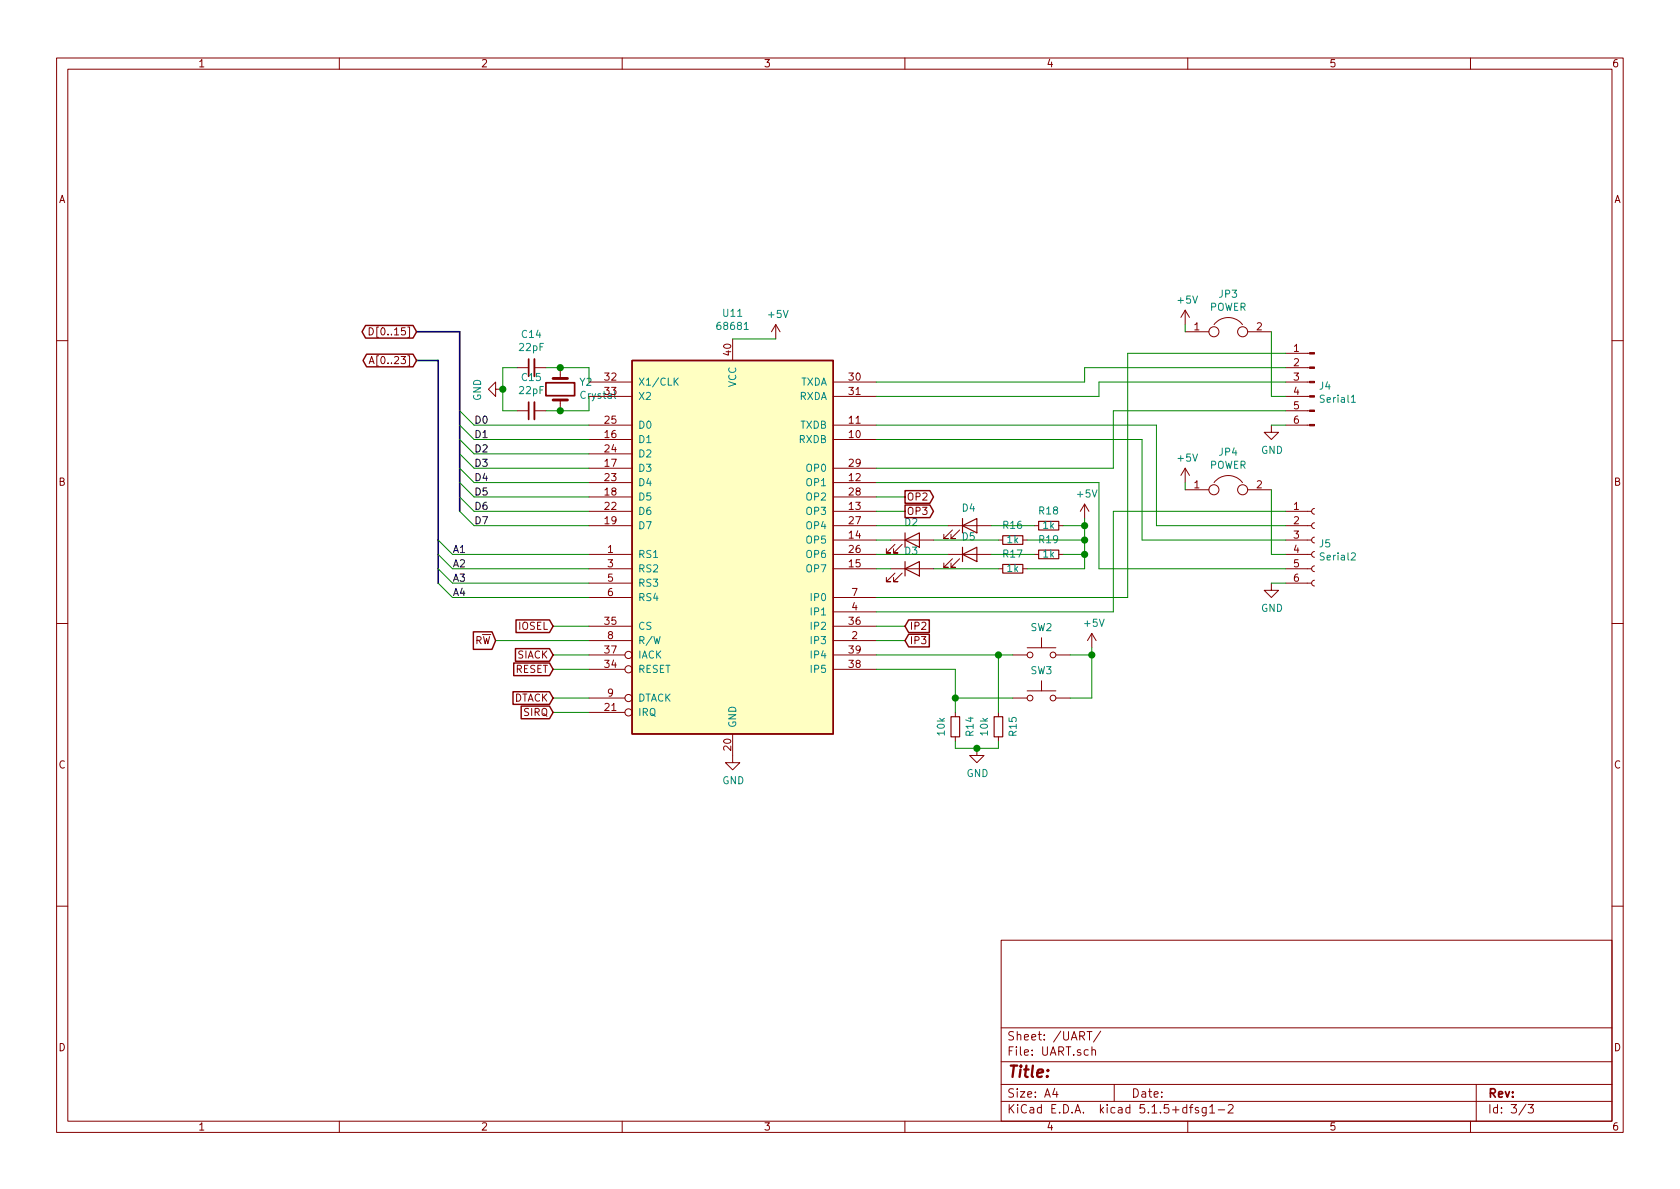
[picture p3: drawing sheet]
EESchema Schematic File Version 4
EELAYER 30 0
EELAYER END
$Descr A4 11693 8268
encoding utf-8
Sheet 3 3
Title ""
Date ""
Rev ""
Comp ""
Comment1 ""
Comment2 ""
Comment3 ""
Comment4 ""
$EndDescr
$Comp
L power:+5V #PWR034
U 1 1
P 5400 2350
F 0 "#PWR034" H 5400 2200 50  0001 C CNN
F 1 "+5V" H 5415 2523 50  0000 C CNN
F 2 "" H 5400 2350 50  0001 C CNN
F 3 "" H 5400 2350 50  0001 C CNN
	1    5400 2350
	1    0    0    -1  
$EndComp
$Comp
L power:GND #PWR033
U 1 1
P 5100 5250
F 0 "#PWR033" H 5100 5000 50  0001 C CNN
F 1 "GND" H 5105 5077 50  0000 C CNN
F 2 "" H 5100 5250 50  0001 C CNN
F 3 "" H 5100 5250 50  0001 C CNN
	1    5100 5250
	1    0    0    -1  
$EndComp
Wire Wire Line
	5100 2350 5400 2350
Text GLabel 3450 4450 0    50   Input ~ 0
R~W
Wire Wire Line
	3450 4450 4100 4450
Entry Wire Line
	3300 2950 3200 2850
Entry Wire Line
	3300 3050 3200 2950
Entry Wire Line
	3300 3150 3200 3050
Entry Wire Line
	3300 3250 3200 3150
Entry Wire Line
	3300 3350 3200 3250
Entry Wire Line
	3300 3450 3200 3350
Entry Wire Line
	3300 3550 3200 3450
Entry Wire Line
	3300 3650 3200 3550
Text Label 3300 2950 0    50   ~ 0
D0
Text Label 3300 3050 0    50   ~ 0
D1
Text Label 3300 3150 0    50   ~ 0
D2
Text Label 3300 3250 0    50   ~ 0
D3
Text Label 3300 3350 0    50   ~ 0
D4
Text Label 3300 3450 0    50   ~ 0
D5
Text Label 3300 3550 0    50   ~ 0
D6
Text Label 3300 3650 0    50   ~ 0
D7
Wire Wire Line
	4100 2950 3300 2950
Wire Wire Line
	4100 3050 3300 3050
Wire Wire Line
	4100 3150 3300 3150
Wire Wire Line
	4100 3250 3300 3250
Wire Wire Line
	4100 3350 3300 3350
Wire Wire Line
	4100 3450 3300 3450
Wire Wire Line
	4100 3550 3300 3550
Wire Wire Line
	4100 3650 3300 3650
Text GLabel 3850 4850 0    50   Input ~ 0
DTACK
Wire Wire Line
	3850 4850 4100 4850
Text GLabel 3850 4650 0    50   Input ~ 0
RESET
Wire Wire Line
	3850 4650 4100 4650
Wire Bus Line
	3200 2300 2900 2300
Text GLabel 2900 2300 0    50   3State ~ 0
D[0..15]
Text GLabel 2900 2500 0    50   3State ~ 0
A[0..23]
Wire Bus Line
	2900 2500 3050 2500
Entry Wire Line
	3150 3850 3050 3750
Entry Wire Line
	3150 3950 3050 3850
Entry Wire Line
	3150 4050 3050 3950
Entry Wire Line
	3150 4150 3050 4050
Text Label 3150 3850 0    50   ~ 0
A1
Text Label 3150 3950 0    50   ~ 0
A2
Text Label 3150 4050 0    50   ~ 0
A3
Text Label 3150 4150 0    50   ~ 0
A4
Wire Wire Line
	4100 3850 3150 3850
Wire Wire Line
	4100 3950 3150 3950
Wire Wire Line
	4100 4050 3150 4050
Wire Wire Line
	4100 4150 3150 4150
Text GLabel 3850 4350 0    50   Input ~ 0
IOSEL
Wire Wire Line
	3850 4350 4100 4350
$Comp
L Device:Crystal Y2
U 1 1
P 3900 2700
F 0 "Y2" V 3946 2569 50  0000 R CNN
F 1 "Crystal" V 3855 2569 50  0000 R CNN
F 2 "Crystal:Crystal_HC49-4H_Vertical" H 3900 2700 50  0001 C CNN
F 3 "~" H 3900 2700 50  0001 C CNN
	1    3900 2700
	0    -1   -1   0   
$EndComp
$Comp
L Device:C_Small C14
U 1 1
P 3700 2550
F 0 "C14" V 3929 2550 50  0000 C CNN
F 1 "22pF" V 3838 2550 50  0000 C CNN
F 2 "Capacitor_THT:C_Disc_D3.0mm_W2.0mm_P2.50mm" H 3700 2550 50  0001 C CNN
F 3 "~" H 3700 2550 50  0001 C CNN
	1    3700 2550
	0    -1   -1   0   
$EndComp
$Comp
L Device:C_Small C15
U 1 1
P 3700 2850
F 0 "C15" V 3929 2850 50  0000 C CNN
F 1 "22pF" V 3838 2850 50  0000 C CNN
F 2 "Capacitor_THT:C_Disc_D3.0mm_W2.0mm_P2.50mm" H 3700 2850 50  0001 C CNN
F 3 "~" H 3700 2850 50  0001 C CNN
	1    3700 2850
	0    -1   -1   0   
$EndComp
$Comp
L power:GND #PWR032
U 1 1
P 3500 2700
F 0 "#PWR032" H 3500 2450 50  0001 C CNN
F 1 "GND" H 3505 2527 50  0000 C CNN
F 2 "" H 3500 2700 50  0001 C CNN
F 3 "" H 3500 2700 50  0001 C CNN
	1    3500 2700
	0    1    1    0   
$EndComp
Wire Wire Line
	3600 2550 3500 2550
Wire Wire Line
	3500 2550 3500 2700
Wire Wire Line
	3500 2700 3500 2850
Wire Wire Line
	3500 2850 3600 2850
Connection ~ 3500 2700
Wire Wire Line
	3800 2550 3900 2550
Wire Wire Line
	3900 2550 4100 2550
Wire Wire Line
	4100 2550 4100 2650
Connection ~ 3900 2550
Wire Wire Line
	4100 2750 4100 2850
Wire Wire Line
	4100 2850 3900 2850
Wire Wire Line
	3900 2850 3800 2850
Connection ~ 3900 2850
$Comp
L Connector:Conn_01x06_Male J4
U 1 1
P 9150 2650
F 0 "J4" H 9122 2624 50  0000 R CNN
F 1 "Serial1" H 9122 2533 50  0000 R CNN
F 2 "Connector_PinHeader_2.54mm:PinHeader_1x06_P2.54mm_Horizontal" H 9150 2650 50  0001 C CNN
F 3 "~" H 9150 2650 50  0001 C CNN
	1    9150 2650
	-1   0    0    -1  
$EndComp
$Comp
L power:GND #PWR041
U 1 1
P 8850 4050
F 0 "#PWR041" H 8850 3800 50  0001 C CNN
F 1 "GND" H 8855 3877 50  0000 C CNN
F 2 "" H 8850 4050 50  0001 C CNN
F 3 "" H 8850 4050 50  0001 C CNN
	1    8850 4050
	1    0    0    -1  
$EndComp
$Comp
L power:GND #PWR040
U 1 1
P 8850 2950
F 0 "#PWR040" H 8850 2700 50  0001 C CNN
F 1 "GND" H 8855 2777 50  0000 C CNN
F 2 "" H 8850 2950 50  0001 C CNN
F 3 "" H 8850 2950 50  0001 C CNN
	1    8850 2950
	1    0    0    -1  
$EndComp
Wire Wire Line
	8950 2950 8850 2950
Wire Wire Line
	8950 4050 8850 4050
Wire Wire Line
	6100 2750 7650 2750
$Comp
L Connector:Conn_01x06_Female J5
U 1 1
P 9150 3750
F 0 "J5" H 9178 3726 50  0000 L CNN
F 1 "Serial2" H 9178 3635 50  0000 L CNN
F 2 "Connector_PinHeader_2.54mm:PinHeader_1x06_P2.54mm_Horizontal" H 9150 3750 50  0001 C CNN
F 3 "~" H 9150 3750 50  0001 C CNN
	1    9150 3750
	1    0    0    -1  
$EndComp
Wire Wire Line
	7650 2750 7650 2650
Wire Wire Line
	7850 2450 8950 2450
Wire Wire Line
	6100 2950 8050 2950
Wire Wire Line
	8050 2950 8050 3650
Wire Wire Line
	6100 3050 7950 3050
Wire Wire Line
	7950 3050 7950 3750
Wire Wire Line
	8950 3550 7750 3550
Wire Wire Line
	7750 2850 8950 2850
Text GLabel 3850 4550 0    50   Input ~ 0
SIACK
Wire Wire Line
	3850 4550 4100 4550
Text GLabel 3850 4950 0    50   Input ~ 0
SIRQ
Wire Wire Line
	3850 4950 4100 4950
$Comp
L Device:R_Small R16
U 1 1
P 7050 3750
F 0 "R16" V 7150 3750 50  0000 C CNN
F 1 "1k" V 7050 3750 50  0000 C CNN
F 2 "Resistor_THT:R_Axial_DIN0207_L6.3mm_D2.5mm_P7.62mm_Horizontal" H 7050 3750 50  0001 C CNN
F 3 "~" H 7050 3750 50  0001 C CNN
	1    7050 3750
	0    -1   -1   0   
$EndComp
$Comp
L Device:R_Small R17
U 1 1
P 7050 3950
F 0 "R17" V 7150 3950 50  0000 C CNN
F 1 "1k" V 7050 3950 50  0000 C CNN
F 2 "Resistor_THT:R_Axial_DIN0207_L6.3mm_D2.5mm_P7.62mm_Horizontal" H 7050 3950 50  0001 C CNN
F 3 "~" H 7050 3950 50  0001 C CNN
	1    7050 3950
	0    -1   -1   0   
$EndComp
$Comp
L Device:R_Small R18
U 1 1
P 7300 3650
F 0 "R18" V 7400 3650 50  0000 C CNN
F 1 "1k" V 7300 3650 50  0000 C CNN
F 2 "Resistor_THT:R_Axial_DIN0207_L6.3mm_D2.5mm_P7.62mm_Horizontal" H 7300 3650 50  0001 C CNN
F 3 "~" H 7300 3650 50  0001 C CNN
	1    7300 3650
	0    -1   -1   0   
$EndComp
$Comp
L Device:R_Small R19
U 1 1
P 7300 3850
F 0 "R19" V 7400 3850 50  0000 C CNN
F 1 "1k" V 7300 3850 50  0000 C CNN
F 2 "Resistor_THT:R_Axial_DIN0207_L6.3mm_D2.5mm_P7.62mm_Horizontal" H 7300 3850 50  0001 C CNN
F 3 "~" H 7300 3850 50  0001 C CNN
	1    7300 3850
	0    -1   -1   0   
$EndComp
$Comp
L power:+5V #PWR036
U 1 1
P 7550 3600
F 0 "#PWR036" H 7550 3450 50  0001 C CNN
F 1 "+5V" H 7565 3773 50  0000 C CNN
F 2 "" H 7550 3600 50  0001 C CNN
F 3 "" H 7550 3600 50  0001 C CNN
	1    7550 3600
	1    0    0    -1  
$EndComp
Wire Wire Line
	7550 3600 7550 3650
Wire Wire Line
	7550 3650 7400 3650
Wire Wire Line
	7550 3650 7550 3750
Wire Wire Line
	7550 3750 7150 3750
Connection ~ 7550 3650
Wire Wire Line
	7550 3750 7550 3850
Wire Wire Line
	7550 3850 7400 3850
Connection ~ 7550 3750
Wire Wire Line
	7150 3950 7550 3950
Wire Wire Line
	7550 3950 7550 3850
Connection ~ 7550 3850
Wire Wire Line
	6950 3950 6500 3950
Wire Wire Line
	6200 3950 6100 3950
Wire Wire Line
	7200 3850 6900 3850
Wire Wire Line
	6600 3850 6100 3850
Wire Wire Line
	6950 3750 6500 3750
Wire Wire Line
	6200 3750 6100 3750
Wire Wire Line
	7200 3650 6900 3650
Wire Wire Line
	6600 3650 6100 3650
Text GLabel 6300 3450 2    50   Output ~ 0
OP2
Text GLabel 6300 3550 2    50   Output ~ 0
OP3
Wire Wire Line
	6300 3550 6100 3550
Wire Wire Line
	6100 3450 6300 3450
Text GLabel 6300 4350 2    50   Input ~ 0
IP2
Text GLabel 6300 4450 2    50   Input ~ 0
IP3
Wire Wire Line
	6300 4350 6100 4350
Wire Wire Line
	6300 4450 6100 4450
$Comp
L Switch:SW_Push SW2
U 1 1
P 7250 4550
F 0 "SW2" H 7250 4743 50  0000 C CNN
F 1 "IP4" H 7250 4744 50  0001 C CNN
F 2 "Button_Switch_THT:SW_PUSH_6mm" H 7250 4750 50  0001 C CNN
F 3 "~" H 7250 4750 50  0001 C CNN
	1    7250 4550
	1    0    0    -1  
$EndComp
$Comp
L power:+5V #PWR037
U 1 1
P 7600 4500
F 0 "#PWR037" H 7600 4350 50  0001 C CNN
F 1 "+5V" H 7615 4673 50  0000 C CNN
F 2 "" H 7600 4500 50  0001 C CNN
F 3 "" H 7600 4500 50  0001 C CNN
	1    7600 4500
	1    0    0    -1  
$EndComp
$Comp
L Device:R_Small R15
U 1 1
P 6950 5050
F 0 "R15" V 7050 5050 50  0000 C CNN
F 1 "10k" V 6850 5050 50  0000 C CNN
F 2 "Resistor_THT:R_Axial_DIN0207_L6.3mm_D2.5mm_P7.62mm_Horizontal" H 6950 5050 50  0001 C CNN
F 3 "~" H 6950 5050 50  0001 C CNN
	1    6950 5050
	1    0    0    -1  
$EndComp
$Comp
L Device:R_Small R14
U 1 1
P 6650 5050
F 0 "R14" V 6750 5050 50  0000 C CNN
F 1 "10k" V 6550 5050 50  0000 C CNN
F 2 "Resistor_THT:R_Axial_DIN0207_L6.3mm_D2.5mm_P7.62mm_Horizontal" H 6650 5050 50  0001 C CNN
F 3 "~" H 6650 5050 50  0001 C CNN
	1    6650 5050
	1    0    0    -1  
$EndComp
$Comp
L power:GND #PWR035
U 1 1
P 6800 5200
F 0 "#PWR035" H 6800 4950 50  0001 C CNN
F 1 "GND" H 6805 5027 50  0000 C CNN
F 2 "" H 6800 5200 50  0001 C CNN
F 3 "" H 6800 5200 50  0001 C CNN
	1    6800 5200
	1    0    0    -1  
$EndComp
Wire Wire Line
	7600 4500 7600 4550
Wire Wire Line
	7600 4550 7450 4550
Wire Wire Line
	7600 4850 7600 4550
Connection ~ 7600 4550
Wire Wire Line
	6650 4650 6100 4650
Wire Wire Line
	6950 5150 6950 5200
Wire Wire Line
	6950 5200 6800 5200
Wire Wire Line
	6800 5200 6650 5200
Wire Wire Line
	6650 5200 6650 5150
Connection ~ 6800 5200
$Comp
L Switch:SW_Push SW3
U 1 1
P 7250 4850
F 0 "SW3" H 7250 5043 50  0000 C CNN
F 1 "IP5" H 7250 5044 50  0001 C CNN
F 2 "Button_Switch_THT:SW_PUSH_6mm" H 7250 5050 50  0001 C CNN
F 3 "~" H 7250 5050 50  0001 C CNN
	1    7250 4850
	1    0    0    -1  
$EndComp
Wire Wire Line
	7450 4850 7600 4850
Wire Wire Line
	6650 4850 6650 4950
Wire Wire Line
	6650 4850 6650 4650
Wire Wire Line
	6950 4550 6950 4950
Wire Wire Line
	6950 4550 7050 4550
Connection ~ 6950 4550
Wire Wire Line
	7050 4850 6650 4850
Connection ~ 6650 4850
Wire Wire Line
	6100 4550 6950 4550
$Comp
L Device:Jumper JP3
U 1 1
P 8550 2300
F 0 "JP3" H 8550 2564 50  0000 C CNN
F 1 "POWER" H 8550 2473 50  0000 C CNN
F 2 "Connector_PinHeader_2.54mm:PinHeader_1x02_P2.54mm_Vertical" H 8550 2300 50  0001 C CNN
F 3 "~" H 8550 2300 50  0001 C CNN
	1    8550 2300
	1    0    0    -1  
$EndComp
$Comp
L power:+5V #PWR038
U 1 1
P 8250 2250
F 0 "#PWR038" H 8250 2100 50  0001 C CNN
F 1 "+5V" H 8265 2423 50  0000 C CNN
F 2 "" H 8250 2250 50  0001 C CNN
F 3 "" H 8250 2250 50  0001 C CNN
	1    8250 2250
	1    0    0    -1  
$EndComp
Wire Wire Line
	8850 2300 8850 2750
Wire Wire Line
	8850 2750 8950 2750
$Comp
L Device:Jumper JP4
U 1 1
P 8550 3400
F 0 "JP4" H 8550 3664 50  0000 C CNN
F 1 "POWER" H 8550 3573 50  0000 C CNN
F 2 "Connector_PinHeader_2.54mm:PinHeader_1x02_P2.54mm_Vertical" H 8550 3400 50  0001 C CNN
F 3 "~" H 8550 3400 50  0001 C CNN
	1    8550 3400
	1    0    0    -1  
$EndComp
$Comp
L power:+5V #PWR039
U 1 1
P 8250 3350
F 0 "#PWR039" H 8250 3200 50  0001 C CNN
F 1 "+5V" H 8265 3523 50  0000 C CNN
F 2 "" H 8250 3350 50  0001 C CNN
F 3 "" H 8250 3350 50  0001 C CNN
	1    8250 3350
	1    0    0    -1  
$EndComp
Wire Wire Line
	8250 3350 8250 3400
Wire Wire Line
	8250 2250 8250 2300
Wire Wire Line
	8850 3400 8850 3850
Wire Wire Line
	8850 3850 8950 3850
$Comp
L Device:LED D3
U 1 1
P 6350 3950
F 0 "D3" H 6343 4075 50  0000 C CNN
F 1 "OP7" H 6343 4075 50  0001 C CNN
F 2 "LED_THT:LED_D5.0mm" H 6350 3950 50  0001 C CNN
F 3 "~" H 6350 3950 50  0001 C CNN
	1    6350 3950
	1    0    0    -1  
$EndComp
$Comp
L Device:LED D5
U 1 1
P 6750 3850
F 0 "D5" H 6743 3975 50  0000 C CNN
F 1 "OP6" H 6743 3975 50  0001 C CNN
F 2 "LED_THT:LED_D5.0mm" H 6750 3850 50  0001 C CNN
F 3 "~" H 6750 3850 50  0001 C CNN
	1    6750 3850
	1    0    0    -1  
$EndComp
$Comp
L Device:LED D2
U 1 1
P 6350 3750
F 0 "D2" H 6343 3875 50  0000 C CNN
F 1 "OP5" H 6343 3875 50  0001 C CNN
F 2 "LED_THT:LED_D5.0mm" H 6350 3750 50  0001 C CNN
F 3 "~" H 6350 3750 50  0001 C CNN
	1    6350 3750
	1    0    0    -1  
$EndComp
$Comp
L Device:LED D4
U 1 1
P 6750 3650
F 0 "D4" H 6743 3775 50  0000 C CNN
F 1 "OP4" H 6743 3775 50  0001 C CNN
F 2 "LED_THT:LED_D5.0mm" H 6750 3650 50  0001 C CNN
F 3 "~" H 6750 3650 50  0001 C CNN
	1    6750 3650
	1    0    0    -1  
$EndComp
$Comp
L Interface:68681 U11
U 1 1
P 5100 3850
F 0 "U11" H 5100 5531 50  0000 C CNN
F 1 "68681" H 5100 5440 50  0000 C CNN
F 2 "Package_DIP:DIP-40_W15.24mm_Socket_LongPads" H 5100 3850 50  0001 C CNN
F 3 "" H 5100 3850 50  0001 C CNN
	1    5100 3850
	1    0    0    -1  
$EndComp
Wire Wire Line
	6100 2650 7550 2650
Wire Wire Line
	7550 2650 7550 2550
Wire Wire Line
	7550 2550 8950 2550
Wire Wire Line
	7650 2650 8950 2650
Wire Wire Line
	8050 3650 8950 3650
Wire Wire Line
	7950 3750 8950 3750
Wire Wire Line
	7750 3550 7750 4250
Wire Wire Line
	7750 4250 6100 4250
Wire Wire Line
	7850 2450 7850 4150
Wire Wire Line
	7850 4150 6100 4150
Wire Wire Line
	7750 2850 7750 3250
Wire Wire Line
	7750 3250 6100 3250
Wire Wire Line
	8950 3950 7650 3950
Wire Wire Line
	7650 3950 7650 3350
Wire Wire Line
	7650 3350 6100 3350
Wire Bus Line
	3050 2500 3050 4050
Wire Bus Line
	3200 2300 3200 3550
$EndSCHEMATC
